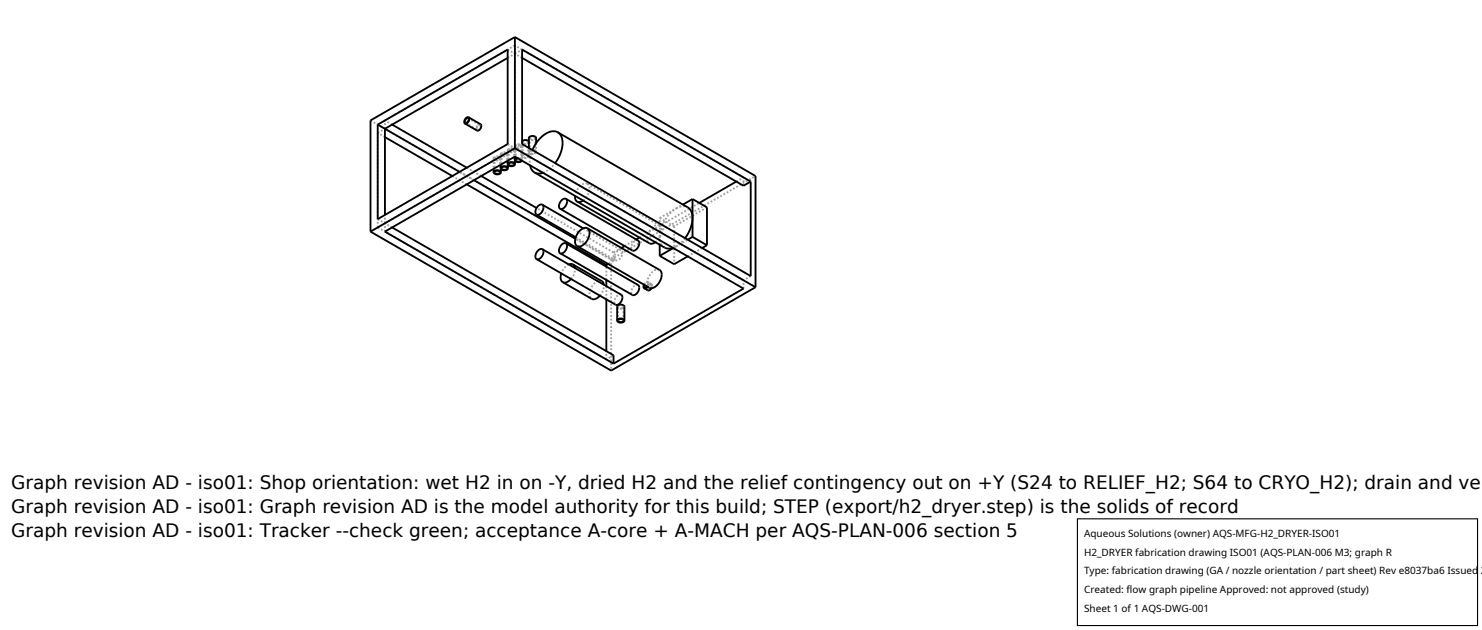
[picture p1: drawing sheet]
<svg xmlns="http://www.w3.org/2000/svg" width="212mm" height="90mm" viewBox="0 0 212 90" stroke-linecap="round" stroke-linejoin="round" font-family="sans-serif">
<g fill="none" stroke="#a0a0a0" stroke-width=".26" stroke-dasharray=".3 .3" stroke-linecap="butt">
<path d="M52.9 17.2l34.4 19.8M53.9 19l1.1-.6M55 19.6l-1.1-.6M55 17.2l18.5-10.7M55 18.4v-1.2M56 17.8l-1-.6M66.5 17.5l1.7 1M66.9 16.9l1.7 1M68.2 18.5l.3-.1 .2-.4M68.6 17.9h-.2l-.2 .2-.1 .3 .1 .1M68.6 17.7l-.2 .1-.3 .3-.1 .3 .1 .2M68.7 18l-.1-.1"/>
<path d="M72.5 8.3l1-.6M72.5 7.1l1 .6M73.5 7.7v-1.2M73.5 7.7l1.1-.6M74.6 8.3l-1.1-.6M75.7 19.7l.2-.2 .4 .1M75.7 19.7v2M76.3 19.6l.1 .1M76.4 19.7l-.1 .2h-.2h-.3l-.1-.2M76.4 19.7v2M76.6 19.7l-.2 .2-.3 .1-.4-.1-.2-.2M53.9 32.5l32.7 18.8"/>
<path d="M53.9 32.5v-13.5M53.9 32.5l1.1-.6M53.9 31.3l1.1 .6M55 31.9v-1.2M55 33.1v-1.2M55 31.9l18.5-10.7M56 32.5l-1-.6M66.7 26.3l-2.1-1.2M67.7 25.7l-2.1-1.2M68.7 25.1l-2-1.2M70.5 22.6l.3-.3 .6 .1M70.5 22.6v1.5"/>
<path d="M70.6 22.6l.3-.2 .4 .1M70.6 22.6v2M71.3 22.5l.1 .1M71.4 22.4l.1 .2M71.4 22.6l-.1 .2h-.3h-.2l-.2-.2M71.4 22.6v2M71.5 22l.3-.2h.6M71.5 22v1.5M71.5 22.6l-.1 .2-.4 .1-.3-.1-.2-.2M71.5 22.6v1.5M71.6 22l.3-.2 .4 .1M71.6 22v2"/>
<path d="M72.3 21.9l.1 .1M72.4 21.8l.1 .2M72.4 22l-.1 .2-.3 .1-.2-.1-.2-.2M72.4 22v2M72.5 20.6l1 .6M72.5 21.5l.3-.3h.6M72.5 21.5v1.4M72.5 22l-.1 .2-.3 .1-.4-.1-.2-.2M72.5 22v1.5M72.7 21.5l.2-.2h.4M72.7 21.5v1.9M73.3 21.3l.1 .2"/>
<path d="M73.4 21.2l.2 .3M73.4 21.5l-.1 .1-.2 .1-.3-.1-.1-.1M73.4 21.5v1.9M73.5 20.9l.4-.3 .5 .1M73.5 20.9v1.5M73.5 22.4v-1.2M73.5 21.2v-13.5M73.5 21.2l1.1-.6M73.6 21.5l-.2 .2-.3 .1-.4-.1-.2-.2M73.6 21.5v1.5M73.7 20.9l.2-.2h.4M73.7 20.9v2"/>
<path d="M73.9 22.6h.5M74 22.6l.3 .1M74.3 22.7l.1 .2M74.3 20.7l.1 .2M74.4 22.6l.2 .3M74.4 20.7l.2 .2M74.4 20.9l-.1 .1-.2 .1-.3-.1-.1-.1M74.4 20.9v2M74.5 22.3l.1-.2 .3-.1 .5 .1M74.5 20.3l.1-.1M74.5 20.3v2M74.6 22.9h-.1"/>
<path d="M74.6 20.9l-.2 .2-.3 .1-.4-.1-.2-.2M74.6 20.9v2M74.7 22.3l.2-.2h.4M74.7 20.3l.2-.2h.4M74.7 20.3v2M75.3 22.1l.1 .2M75.3 20.1l.1 .2M75.4 22.1l.2 .2M75.4 22.3l-.1 .1-.2 .1-.3-.1-.1-.1M75.4 20.3l-.1 .1-.2 .1h-.3l-.1-.2M75.4 20.3v2M75.5 20.2l.1 .1"/>
<path d="M75.5 21.7l.2-.2 .3-.1M75.5 21.1v.6M75.6 22.3l-.2 .2-.3 .1-.4-.1-.2-.2M75.6 20.3l-.2 .2-.3 .1-.4-.1-.2-.2M75.6 20.3v2M75.7 21.7l.2-.2h.4M76 21.4l-.3 1.2v1M76.1 21.4l.3 .1M76.3 21.5l.1 .2M76.4 21.5l.2 .2M76.4 21.7l-.1 .1-.2 .1h-.3l-.1-.2M76.6 21.7l-.2 .2-.3 .1-.4-.1-.2-.2"/>
<path d="M76.6 20.5v1.2M77.6 24.7l.9-.6 .8-.8M81.2 37.8l-.6 .5-.4 .7M81.6 39.8l.4-.6 .1-.8M82.1 38.4v-.1M82.2 33.9l5.7 3.3M83.3 28.6l.6-.7 .3-1M83.3 32.6l5.4 3.1M83.9 26.2h-.5l-.6 .4-.4 .6-.3 .8M83.9 26.2l10.3 6M84.2 26.9l-.1-.4-.2-.3M86.6 40v-1.9"/>
<path d="M87.3 37v15.9M87.3 37l20.6-11.9M87.6 36l-11-6.3M87.6 36l1.2-.6M87.6 37.2l-5.4-3.1M87.6 37.2l-.7 .5M87.6 37.2v-1.2M87.9 37.2h.3l.4-.3 .2-.4 .1-.4M88.7 35.7l-.4 .1-.4 .4-.2 .6 .2 .4M88.9 36.1l-.2-.4M89.2 35.1l1.7-.9M91.1 34.3l-.4 .1-.4 .4-.2 .6 .2 .4"/>
<path d="M91.3 33.9l8.6-4.9M93.6 34.6l.6-.8 .3-.9M94.2 38.6l-.3-.1-.4 .1-.7 .8-.4 1 .1 .4 .2 .3M94.2 32.2l-.3-.1-.4 .2-.7 .7-.4 1 .1 .5 .2 .2M94.2 33.8l.2-1.1 .5-1.1 .8-1.1 .9-.7M94.2 33.8v-2.7M94.2 34.9v-1.1M94.2 31.1l2.4-1.3M94.5 32.9l-.1-.4-.2-.3M94.9 35.3l-.5-.5-.2-1M96.2 35.4l.4-.2M96.3 32.3v5.4"/>
<path d="M96.3 32.3l-2.1-1.2M96.6 29.8l.9-.3 .7 .1M96.6 35.2l-.5 .2M96.6 35.2l1.6-1M96.6 29.8l.9-.6M97.8 34l-.6 .7-.6 .5M98.2 36.6l2.1-1.2M101 29.6l-4.7 2.7M105.2 25.9l1-.6M106.2 25.3l-32.7-18.8M106.2 26.5v-1.2M107.2 39.4l-1 .6"/>
<path d="M85.7 42.2l.4-.7 .2-.7M86 40.1h-.4l-.4 .1-.7 .8-.3 1 .1 .4 .2 .3M86.3 40.8l-.1-.1M86.6 51.3v-1.2M86.6 42.7v-1.8M87.6 50.7l-1 .6M88.1 43.8l.2 .2 .3 .1 .4-.1 .2-.2M88.3 43.8l.1 .1 .2 .1h.3l.1-.2M88.3 45.8v-2M88.7 42.1h-.4l-.4 .5-.2 .6 .2 .3M88.9 43.6h-.4l-.2 .2M89 43.8l-.1-.2"/>
<path d="M89 45.8v-2M91.1 40.7l-.4 .1-.4 .4-.2 .5 .2 .4M92 40.6l.2-.3h.3M92 40.7l.2-.3h.3M92.5 40.4v.2M92.5 40.3l.1 .2M92.5 40.6l-.1 .3M92.6 41.3l.3-.1 .2-.3M92.6 41.3l-.5-.3M92.6 40.5l-.1 .4M93 40.7h-.2l-.2 .2-.1 .2 .1 .2M93 40.7l-.5-.3"/>
<path d="M93 40.6h-.2l-.3 .3-.1 .3 .1 .3M93 40.6l-.5-.3M93 41.2l.2-.4M93.1 40.9l-.1-.2M93.2 40.8l-.2-.2M106.2 41.2v-1.2M106.2 40l-32.7-18.8"/>
</g>
<g fill="none" stroke="#000" stroke-width=".26">
<path d="M53.9 17.8l18.6-10.7v13.5l-18.6 10.7zM53.9 17.8l11.7 6.7M55 19.6l9.6 5.5M56 17.8l10.7 6.1M66.6 16.9h.2l.1 .2-.1 .3-.3 .1-.1-.2zM66.9 16.7l1.8 1.1v.2l-.1 .4-.2 .2-.2 .1-1.8-1.1M66.9 16.7l.1 .3-.1 .4-.3 .2h-.2M66.9 16.7l-.2 .1-.3 .2-.1 .4 .1 .2M72.5 8.3l-17.5 10.1v12.3M73.5 5.3l-20.6 11.9v15.9M73.5 5.3l34.4 19.8v15.9M73.5 5.3v15.9"/>
<path d="M74.6 8.3l31.6 18.2 1-.6M74.6 7.1l32.6 18.8v13.5l-32.6-18.8zM79.7 18.9l.3 .3 .2 .4 .1 1.1-.3 1.3-.7 1.3M79.7 18.9l-.4-.1h-.5l-1 .4-1 .9-.8 1.3M79.7 18.9l18.7 10.8 .3 .4 .1 .4 .1 1.1-.4 1.3-.7 1.1M52.9 33.1l34.4 19.8 20.6-11.9M55 33.1l18.5-10.7 32.7 18.8-18.6 10.7zM56 32.5l31.6 18.2v1.2M66.7 26.3l19.9 11.5M67.7 25.7l14.5 8.4M68.7 25.1l7.9 4.6M70.5 24.6l.1-.2 .4-.1 .4 .1 .1 .2"/>
<path d="M70.5 24.6l.1 .2 .4 .1 .4-.1 .1-.2M70.5 24.1v.5M70.7 24.5l.4-.1 .3 .2-.2 .2h-.3l-.2-.1zM71.5 24l.1-.2 .4-.1 .4 .1 .1 .2M71.5 24l.2 .2 .3 .1 .4-.1 .1-.2M71.5 23.5v.5M71.5 24.1v.5M71.7 23.9l.4-.1 .3 .2-.2 .2h-.3l-.2-.1zM72.5 23.4l.2-.2 .3-.1 .4 .1 .2 .2M72.5 23.4l.2 .2 .3 .1h.4l.2-.3M72.5 22.9v.5M72.5 23.5v.5"/>
<path d="M72.7 23.3l.5-.1 .2 .3-.2 .1-.3 .1-.2-.2zM73.5 22.9l.1 .2 .4 .1 .3-.1 .2-.2M73.5 22.4v.5M73.5 21.2l-20.6 11.9M73.5 21.2l34.4 19.8M73.6 23v.4M73.9 22.6l-.3 .1-.1 .2M74 22.6l-.3 .2v.2l.5 .1 .2-.2M74.6 20.2l.5-.2 .4 .2M75.7 23.6l.2 .6 .5 .4M76.1 21.4h-.1M76.4 24.6l.5 .2 .7-.1"/>
<path d="M76.4 24.6l18.5 10.8 .6 .1 .6-.1M76.6 20.5l-.1-.9-.4-.2-.4 .1-.2 .2v1.4M76.6 30.6l5.6 3.3M77.5 35.6l11.2 6.5 .2 .3-.2 .6-.4 .5h-.4l-11.3-6.5M77.5 35.6l.1 .3-.1 .6-.5 .5h-.4M77.5 35.6h-.4l-.5 .5-.1 .5 .1 .4M77.5 29.2l.1 .4-.1 .6-.5 .4h-.4M77.5 29.2l-.4 .1-.5 .4-.1 .5 .1 .4M77.5 29.2l5.8 3.4M80.2 39l-.1 .8 .3 .5M80.8 34.7l10.4 6 .1 .4-.2 .5-.4 .5h-.4l-10.3-5.9M80.8 34.7l.2 .5-.2 .5-.4 .4-.4 .1"/>
<path d="M80.8 34.7l-.4 .1-.4 .4-.2 .6 .2 .4M80.8 28.4l10.4 6 .1 .3-.2 .6-.4 .4-.4 .1-10.3-6M80.8 28.4l.2 .4-.2 .5-.4 .5h-.4M80.8 28.4h-.4l-.4 .5-.2 .5 .2 .4M81.6 39.8l-.7 .5h-.5M81.8 37.8l4.2 2.4 .2 .5M81.8 37.8l.3 .5M81.8 37.8h-.6M82.1 28l.1 .4 .2 .4M82.4 28.8l10.4 6h.3l.5-.2M83.3 28.6l-.5 .2h-.4M83.9 32.6l10.4 6 .2 .3v.4l-.3 1-.7 .7-.4 .1h-.3l-10.4-6"/>
<path d="M83.9 32.6l.2 .3 .1 .4-.3 1-.7 .8-.4 .1-.4-.1M83.9 32.6l-.3-.1-.5 .2-.7 .8-.2 .5-.1 .5 .1 .4 .2 .2M86.6 37.8v.3M86.6 40v.9M86.9 37.7l-.3 .1M89.2 35.1l-.4 .3M91.3 33.9l-.4 .3M94.2 36.5l2.1 1.2 1.9-1.1M94.2 34.9v1.6M96.2 35.4l-2 1.1M98.9 28.4v5.4M98.9 33.8l-.7 .4"/>
<path d="M98.9 33.8l2.1 1.2M98.9 28.4l-1.4 .8M98.9 28.4l2.1 1.2v5.4M101 35l-.7 .4M105.2 25.9l-5.3 3.1M80.4 40.3l4.2 2.4h.5l.6-.5M86.6 42.7v7.4M88.1 45.8v-2l.2-.2 .3-.1 .4 .1 .2 .1v2.1M88.1 45.8l.2-.2 .3-.1h.4l.2 .3M88.1 45.8l.2 .2 .3 .1 .4-.1 .2-.2M88.3 45.7l.5-.1 .2 .2-.1 .2h-.3l-.3-.1zM92 40.6l-.1 .4 .1 .2"/>
<path d="M92 40.7l.1 .3 .3-.1M92.5 40.9l-.3 .3h-.2M93 41.2l-.4 .3-.6-.3"/>
</g>
<path d="M153.9 74.1h57.1v15.2h-57.1z" fill="#fff" stroke="#000" stroke-width=".16"/>
<g font-size="2.6">
<text x="1.6" y="69.8">Graph revision AD - iso01: Shop orientation: wet H2 in on -Y, dried H2 and the relief contingency out on +Y (S24 to RELIEF_H2; S64 to CRYO_H2); drain and ve</text>
<text x="1.6" y="73.3">Graph revision AD - iso01: Graph revision AD is the model authority for this build; STEP (export/h2_dryer.step) is the solids of record</text>
<text x="1.6" y="76.7">Graph revision AD - iso01: Tracker --check green; acceptance A-core + A-MACH per AQS-PLAN-006 section 5</text>
</g>
<g font-size="1.4">
<text x="154.8" y="76.6">Aqueous Solutions (owner) AQS-MFG-H2_DRYER-ISO01</text>
<text x="154.8" y="79.3">H2_DRYER fabrication drawing ISO01 (AQS-PLAN-006 M3; graph R</text>
<text x="154.8" y="82">Type: fabrication drawing (GA / nozzle orientation / part sheet) Rev e8037ba6 Issued 2</text>
<text x="154.8" y="84.7">Created: flow graph pipeline Approved: not approved (study)</text>
<text x="154.8" y="87.4">Sheet 1 of 1 AQS-DWG-001</text>
</g>
</svg>
